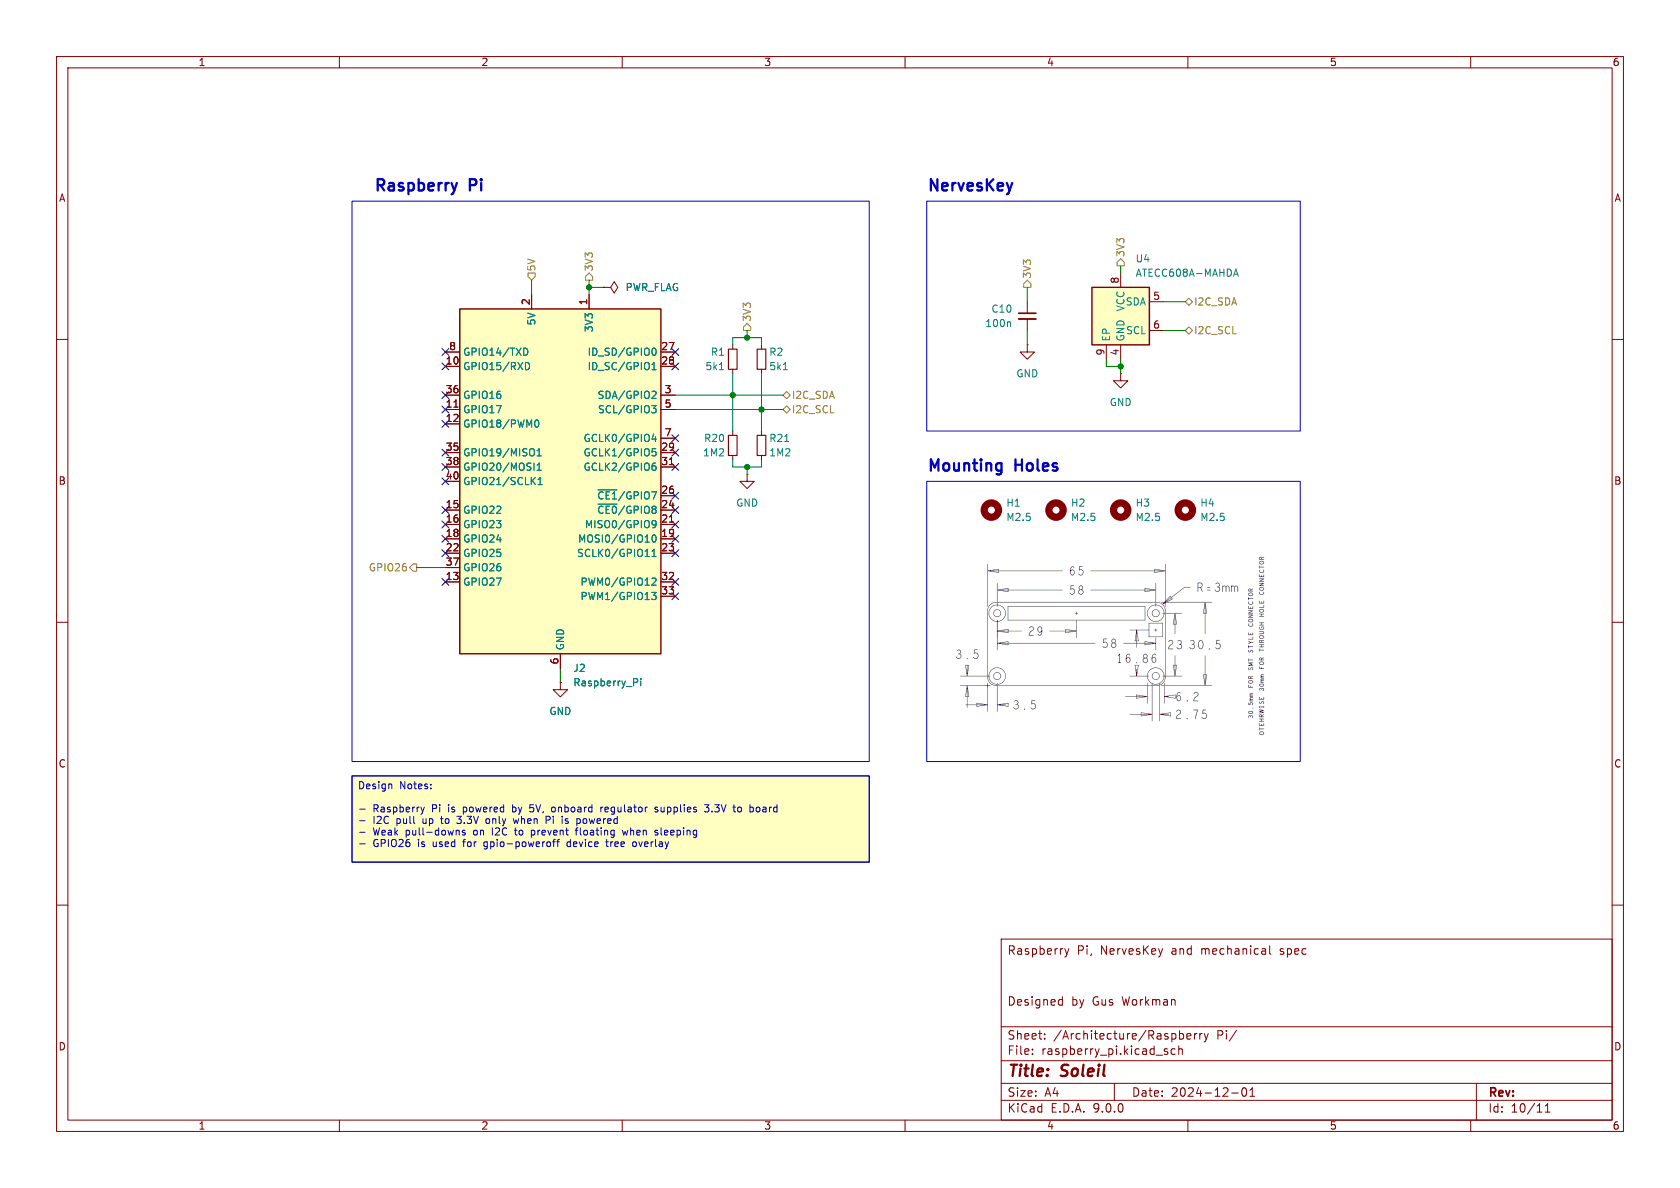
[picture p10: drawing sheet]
(kicad_sch
 (version 20250114)
 (generator "eeschema")
 (generator_version "9.0")
 (paper "A4")
 (title_block
  (title "${PROJECT_NAME}")
  (date "2024-12-01")
  (comment 1 "Designed by Gus Workman")
  (comment 4 "Raspberry Pi, NervesKey and mechanical spec"))
 (lib_symbols
  (symbol "Connector:Raspberry_Pi_2_3" (exclude_from_sim no) (in_bom yes) (on_board yes)
   (property "Reference" "J" (at -17.78 31.75 0) (effects (font (size 1.27 1.27)) (justify left bottom)))
   (property "Value" "Raspberry_Pi_2_3" (at 10.16 -31.75 0) (effects (font (size 1.27 1.27)) (justify left top)))
   (property "Footprint" "" (at 0 0 0) (effects (font (size 1.27 1.27)) (hide yes)))
   (property "Datasheet" "https://www.raspberrypi.org/documentation/hardware/raspberrypi/schematics/rpi_SCH_3bplus_1p0_reduced.pdf" (at 60.96 -44.45 0) (effects (font (size 1.27 1.27)) (hide yes)))
   (property "Description" "expansion header for Raspberry Pi 2 & 3" (at 0 0 0) (effects (font (size 1.27 1.27)) (hide yes)))
   (symbol "Raspberry_Pi_2_3_0_1"
    (rectangle (start -17.78 30.48) (end 17.78 -30.48) (stroke (width 0.254) (type default)) (fill (type background))))
   (symbol "Raspberry_Pi_2_3_1_1"
    (pin bidirectional line (at -20.32 22.86 0) (length 2.54) (name "GPIO14/TXD" (effects (font (size 1.27 1.27)))) (number "8" (effects (font (size 1.27 1.27)))))
    (pin bidirectional line (at -20.32 20.32 0) (length 2.54) (name "GPIO15/RXD" (effects (font (size 1.27 1.27)))) (number "10" (effects (font (size 1.27 1.27)))))
    (pin bidirectional line (at -20.32 15.24 0) (length 2.54) (name "GPIO16" (effects (font (size 1.27 1.27)))) (number "36" (effects (font (size 1.27 1.27)))))
    (pin bidirectional line (at -20.32 12.7 0) (length 2.54) (name "GPIO17" (effects (font (size 1.27 1.27)))) (number "11" (effects (font (size 1.27 1.27)))))
    (pin bidirectional line (at -20.32 10.16 0) (length 2.54) (name "GPIO18/PWM0" (effects (font (size 1.27 1.27)))) (number "12" (effects (font (size 1.27 1.27)))))
    (pin bidirectional line (at -20.32 5.08 0) (length 2.54) (name "GPIO19/MISO1" (effects (font (size 1.27 1.27)))) (number "35" (effects (font (size 1.27 1.27)))))
    (pin bidirectional line (at -20.32 2.54 0) (length 2.54) (name "GPIO20/MOSI1" (effects (font (size 1.27 1.27)))) (number "38" (effects (font (size 1.27 1.27)))))
    (pin bidirectional line (at -20.32 0 0) (length 2.54) (name "GPIO21/SCLK1" (effects (font (size 1.27 1.27)))) (number "40" (effects (font (size 1.27 1.27)))))
    (pin bidirectional line (at -20.32 -5.08 0) (length 2.54) (name "GPIO22" (effects (font (size 1.27 1.27)))) (number "15" (effects (font (size 1.27 1.27)))))
    (pin bidirectional line (at -20.32 -7.62 0) (length 2.54) (name "GPIO23" (effects (font (size 1.27 1.27)))) (number "16" (effects (font (size 1.27 1.27)))))
    (pin bidirectional line (at -20.32 -10.16 0) (length 2.54) (name "GPIO24" (effects (font (size 1.27 1.27)))) (number "18" (effects (font (size 1.27 1.27)))))
    (pin bidirectional line (at -20.32 -12.7 0) (length 2.54) (name "GPIO25" (effects (font (size 1.27 1.27)))) (number "22" (effects (font (size 1.27 1.27)))))
    (pin bidirectional line (at -20.32 -15.24 0) (length 2.54) (name "GPIO26" (effects (font (size 1.27 1.27)))) (number "37" (effects (font (size 1.27 1.27)))))
    (pin bidirectional line (at -20.32 -17.78 0) (length 2.54) (name "GPIO27" (effects (font (size 1.27 1.27)))) (number "13" (effects (font (size 1.27 1.27)))))
    (pin power_in line (at -5.08 33.02 270) (length 2.54) (name "5V" (effects (font (size 1.27 1.27)))) (number "2" (effects (font (size 1.27 1.27)))))
    (pin passive line (at -5.08 33.02 270) (length 2.54) (hide yes) (name "5V" (effects (font (size 1.27 1.27)))) (number "4" (effects (font (size 1.27 1.27)))))
    (pin passive line (at 0 -33.02 90) (length 2.54) (hide yes) (name "GND" (effects (font (size 1.27 1.27)))) (number "14" (effects (font (size 1.27 1.27)))))
    (pin passive line (at 0 -33.02 90) (length 2.54) (hide yes) (name "GND" (effects (font (size 1.27 1.27)))) (number "20" (effects (font (size 1.27 1.27)))))
    (pin passive line (at 0 -33.02 90) (length 2.54) (hide yes) (name "GND" (effects (font (size 1.27 1.27)))) (number "25" (effects (font (size 1.27 1.27)))))
    (pin passive line (at 0 -33.02 90) (length 2.54) (hide yes) (name "GND" (effects (font (size 1.27 1.27)))) (number "30" (effects (font (size 1.27 1.27)))))
    (pin passive line (at 0 -33.02 90) (length 2.54) (hide yes) (name "GND" (effects (font (size 1.27 1.27)))) (number "34" (effects (font (size 1.27 1.27)))))
    (pin passive line (at 0 -33.02 90) (length 2.54) (hide yes) (name "GND" (effects (font (size 1.27 1.27)))) (number "39" (effects (font (size 1.27 1.27)))))
    (pin power_in line (at 0 -33.02 90) (length 2.54) (name "GND" (effects (font (size 1.27 1.27)))) (number "6" (effects (font (size 1.27 1.27)))))
    (pin passive line (at 0 -33.02 90) (length 2.54) (hide yes) (name "GND" (effects (font (size 1.27 1.27)))) (number "9" (effects (font (size 1.27 1.27)))))
    (pin power_in line (at 5.08 33.02 270) (length 2.54) (name "3V3" (effects (font (size 1.27 1.27)))) (number "1" (effects (font (size 1.27 1.27)))))
    (pin passive line (at 5.08 33.02 270) (length 2.54) (hide yes) (name "3V3" (effects (font (size 1.27 1.27)))) (number "17" (effects (font (size 1.27 1.27)))))
    (pin bidirectional line (at 20.32 22.86 180) (length 2.54) (name "ID_SD/GPIO0" (effects (font (size 1.27 1.27)))) (number "27" (effects (font (size 1.27 1.27)))))
    (pin bidirectional line (at 20.32 20.32 180) (length 2.54) (name "ID_SC/GPIO1" (effects (font (size 1.27 1.27)))) (number "28" (effects (font (size 1.27 1.27)))))
    (pin bidirectional line (at 20.32 15.24 180) (length 2.54) (name "SDA/GPIO2" (effects (font (size 1.27 1.27)))) (number "3" (effects (font (size 1.27 1.27)))))
    (pin bidirectional line (at 20.32 12.7 180) (length 2.54) (name "SCL/GPIO3" (effects (font (size 1.27 1.27)))) (number "5" (effects (font (size 1.27 1.27)))))
    (pin bidirectional line (at 20.32 7.62 180) (length 2.54) (name "GCLK0/GPIO4" (effects (font (size 1.27 1.27)))) (number "7" (effects (font (size 1.27 1.27)))))
    (pin bidirectional line (at 20.32 5.08 180) (length 2.54) (name "GCLK1/GPIO5" (effects (font (size 1.27 1.27)))) (number "29" (effects (font (size 1.27 1.27)))))
    (pin bidirectional line (at 20.32 2.54 180) (length 2.54) (name "GCLK2/GPIO6" (effects (font (size 1.27 1.27)))) (number "31" (effects (font (size 1.27 1.27)))))
    (pin bidirectional line (at 20.32 -2.54 180) (length 2.54) (name "~{CE1}/GPIO7" (effects (font (size 1.27 1.27)))) (number "26" (effects (font (size 1.27 1.27)))))
    (pin bidirectional line (at 20.32 -5.08 180) (length 2.54) (name "~{CE0}/GPIO8" (effects (font (size 1.27 1.27)))) (number "24" (effects (font (size 1.27 1.27)))))
    (pin bidirectional line (at 20.32 -7.62 180) (length 2.54) (name "MISO0/GPIO9" (effects (font (size 1.27 1.27)))) (number "21" (effects (font (size 1.27 1.27)))))
    (pin bidirectional line (at 20.32 -10.16 180) (length 2.54) (name "MOSI0/GPIO10" (effects (font (size 1.27 1.27)))) (number "19" (effects (font (size 1.27 1.27)))))
    (pin bidirectional line (at 20.32 -12.7 180) (length 2.54) (name "SCLK0/GPIO11" (effects (font (size 1.27 1.27)))) (number "23" (effects (font (size 1.27 1.27)))))
    (pin bidirectional line (at 20.32 -17.78 180) (length 2.54) (name "PWM0/GPIO12" (effects (font (size 1.27 1.27)))) (number "32" (effects (font (size 1.27 1.27)))))
    (pin bidirectional line (at 20.32 -20.32 180) (length 2.54) (name "PWM1/GPIO13" (effects (font (size 1.27 1.27)))) (number "33" (effects (font (size 1.27 1.27))))))
   (embedded_fonts no))
  (symbol "Device:C_Small"
   (pin_numbers (hide yes))
   (pin_names
    (offset 0.254) (hide yes)) (exclude_from_sim no) (in_bom yes) (on_board yes)
   (property "Reference" "C" (at 0.254 1.778 0) (effects (font (size 1.27 1.27)) (justify left)))
   (property "Value" "C_Small" (at 0.254 -2.032 0) (effects (font (size 1.27 1.27)) (justify left)))
   (property "Footprint" "" (at 0 0 0) (effects (font (size 1.27 1.27)) (hide yes)))
   (property "Datasheet" "~" (at 0 0 0) (effects (font (size 1.27 1.27)) (hide yes)))
   (property "Description" "Unpolarized capacitor, small symbol" (at 0 0 0) (effects (font (size 1.27 1.27)) (hide yes)))
   (symbol "C_Small_0_1"
    (polyline (pts (xy -1.524 0.508) (xy 1.524 0.508)) (stroke (width 0.3048) (type default)) (fill (type none)))
    (polyline (pts (xy -1.524 -0.508) (xy 1.524 -0.508)) (stroke (width 0.3302) (type default)) (fill (type none))))
   (symbol "C_Small_1_1"
    (pin passive line (at 0 2.54 270) (length 2.032) (name "~" (effects (font (size 1.27 1.27)))) (number "1" (effects (font (size 1.27 1.27)))))
    (pin passive line (at 0 -2.54 90) (length 2.032) (name "~" (effects (font (size 1.27 1.27)))) (number "2" (effects (font (size 1.27 1.27))))))
   (embedded_fonts no))
  (symbol "Device:R_Small"
   (pin_numbers (hide yes))
   (pin_names
    (offset 0.254) (hide yes)) (exclude_from_sim no) (in_bom yes) (on_board yes)
   (property "Reference" "R" (at 0.762 0.508 0) (effects (font (size 1.27 1.27)) (justify left)))
   (property "Value" "R_Small" (at 0.762 -1.016 0) (effects (font (size 1.27 1.27)) (justify left)))
   (property "Footprint" "" (at 0 0 0) (effects (font (size 1.27 1.27)) (hide yes)))
   (property "Datasheet" "~" (at 0 0 0) (effects (font (size 1.27 1.27)) (hide yes)))
   (property "Description" "Resistor, small symbol" (at 0 0 0) (effects (font (size 1.27 1.27)) (hide yes)))
   (symbol "R_Small_0_1"
    (rectangle (start -0.762 1.778) (end 0.762 -1.778) (stroke (width 0.2032) (type default)) (fill (type none))))
   (symbol "R_Small_1_1"
    (pin passive line (at 0 2.54 270) (length 0.762) (name "~" (effects (font (size 1.27 1.27)))) (number "1" (effects (font (size 1.27 1.27)))))
    (pin passive line (at 0 -2.54 90) (length 0.762) (name "~" (effects (font (size 1.27 1.27)))) (number "2" (effects (font (size 1.27 1.27))))))
   (embedded_fonts no))
  (symbol "Mechanical:MountingHole"
   (pin_names
    (offset 1.016)) (exclude_from_sim yes) (in_bom no) (on_board yes)
   (property "Reference" "H" (at 0 5.08 0) (effects (font (size 1.27 1.27))))
   (property "Value" "MountingHole" (at 0 3.175 0) (effects (font (size 1.27 1.27))))
   (property "Footprint" "" (at 0 0 0) (effects (font (size 1.27 1.27)) (hide yes)))
   (property "Datasheet" "~" (at 0 0 0) (effects (font (size 1.27 1.27)) (hide yes)))
   (property "Description" "Mounting Hole without connection" (at 0 0 0) (effects (font (size 1.27 1.27)) (hide yes)))
   (symbol "MountingHole_0_1"
    (circle (center 0 0) (radius 1.27) (stroke (width 1.27) (type default)) (fill (type none))))
   (embedded_fonts no))
  (symbol "Security:ATECC608A-MAHDA" (exclude_from_sim no) (in_bom yes) (on_board yes)
   (property "Reference" "U" (at 3.81 6.35 0) (effects (font (size 1.27 1.27))))
   (property "Value" "ATECC608A-MAHDA" (at 10.16 -6.35 0) (effects (font (size 1.27 1.27))))
   (property "Footprint" "Package_DFN_QFN:DFN-8-1EP_3x2mm_P0.5mm_EP1.3x1.5mm" (at 0 0 0) (effects (font (size 1.27 1.27)) (hide yes)))
   (property "Datasheet" "http://ww1.microchip.com/downloads/en/DeviceDoc/ATECC608A-CryptoAuthentication-Device-Summary-Data-Sheet-DS40001977B.pdf" (at 3.81 6.35 0) (effects (font (size 1.27 1.27)) (hide yes)))
   (property "Description" "Cryptographic Co-Processor with Secure Hardware-based 16 Key Storage, ECDSA and ECDH support, I2C, UDFN-8" (at 0 0 0) (effects (font (size 1.27 1.27)) (hide yes)))
   (symbol "ATECC608A-MAHDA_0_1"
    (rectangle (start -5.08 5.08) (end 5.08 -5.08) (stroke (width 0.254) (type default)) (fill (type background))))
   (symbol "ATECC608A-MAHDA_1_1"
    (pin no_connect line (at -5.08 2.54 0) (length 2.54) (hide yes) (name "NC" (effects (font (size 1.27 1.27)))) (number "1" (effects (font (size 1.27 1.27)))))
    (pin no_connect line (at -5.08 0 0) (length 2.54) (hide yes) (name "NC" (effects (font (size 1.27 1.27)))) (number "2" (effects (font (size 1.27 1.27)))))
    (pin no_connect line (at -5.08 -2.54 0) (length 2.54) (hide yes) (name "NC" (effects (font (size 1.27 1.27)))) (number "3" (effects (font (size 1.27 1.27)))))
    (pin input line (at -2.54 -7.62 90) (length 2.54) (name "EP" (effects (font (size 1.27 1.27)))) (number "9" (effects (font (size 1.27 1.27)))))
    (pin power_in line (at 0 7.62 270) (length 2.54) (name "VCC" (effects (font (size 1.27 1.27)))) (number "8" (effects (font (size 1.27 1.27)))))
    (pin power_in line (at 0 -7.62 90) (length 2.54) (name "GND" (effects (font (size 1.27 1.27)))) (number "4" (effects (font (size 1.27 1.27)))))
    (pin no_connect line (at 5.08 0 180) (length 2.54) (hide yes) (name "NC" (effects (font (size 1.27 1.27)))) (number "7" (effects (font (size 1.27 1.27)))))
    (pin bidirectional line (at 7.62 2.54 180) (length 2.54) (name "SDA" (effects (font (size 1.27 1.27)))) (number "5" (effects (font (size 1.27 1.27)))))
    (pin input line (at 7.62 -2.54 180) (length 2.54) (name "SCL" (effects (font (size 1.27 1.27)))) (number "6" (effects (font (size 1.27 1.27))))))
   (embedded_fonts no))
  (symbol "power:GND"
   (power)
   (pin_numbers (hide yes))
   (pin_names
    (offset 0) (hide yes)) (exclude_from_sim no) (in_bom yes) (on_board yes)
   (property "Reference" "#PWR" (at 0 -6.35 0) (effects (font (size 1.27 1.27)) (hide yes)))
   (property "Value" "GND" (at 0 -3.81 0) (effects (font (size 1.27 1.27))))
   (property "Footprint" "" (at 0 0 0) (effects (font (size 1.27 1.27)) (hide yes)))
   (property "Datasheet" "" (at 0 0 0) (effects (font (size 1.27 1.27)) (hide yes)))
   (property "Description" "Power symbol creates a global label with name \"GND\" , ground" (at 0 0 0) (effects (font (size 1.27 1.27)) (hide yes)))
   (symbol "GND_0_1"
    (polyline (pts (xy 0 0) (xy 0 -1.27) (xy 1.27 -1.27) (xy 0 -2.54) (xy -1.27 -1.27) (xy 0 -1.27)) (stroke (width 0) (type default)) (fill (type none))))
   (symbol "GND_1_1"
    (pin power_in line (at 0 0 270) (length 0) (name "~" (effects (font (size 1.27 1.27)))) (number "1" (effects (font (size 1.27 1.27))))))
   (embedded_fonts no))
  (symbol "power:PWR_FLAG"
   (power)
   (pin_numbers (hide yes))
   (pin_names
    (offset 0) (hide yes)) (exclude_from_sim no) (in_bom yes) (on_board yes)
   (property "Reference" "#FLG" (at 0 1.905 0) (effects (font (size 1.27 1.27)) (hide yes)))
   (property "Value" "PWR_FLAG" (at 0 3.81 0) (effects (font (size 1.27 1.27))))
   (property "Footprint" "" (at 0 0 0) (effects (font (size 1.27 1.27)) (hide yes)))
   (property "Datasheet" "~" (at 0 0 0) (effects (font (size 1.27 1.27)) (hide yes)))
   (property "Description" "Special symbol for telling ERC where power comes from" (at 0 0 0) (effects (font (size 1.27 1.27)) (hide yes)))
   (symbol "PWR_FLAG_0_0"
    (pin power_out line (at 0 0 90) (length 0) (name "~" (effects (font (size 1.27 1.27)))) (number "1" (effects (font (size 1.27 1.27))))))
   (symbol "PWR_FLAG_0_1"
    (polyline (pts (xy 0 0) (xy 0 1.27) (xy -1.016 1.905) (xy 0 2.54) (xy 1.016 1.905) (xy 0 1.27)) (stroke (width 0) (type default)) (fill (type none))))
   (embedded_fonts no)))
 (rectangle
  (start 163.83 35.56)
  (end 229.87 76.2)
  (stroke (width 0) (type default))
  (fill (type none)))
 (rectangle
  (start 62.23 35.56)
  (end 153.67 134.62)
  (stroke (width 0) (type default))
  (fill (type none)))
 (rectangle
  (start 163.83 85.09)
  (end 229.87 134.62)
  (stroke (width 0) (type default))
  (fill (type none)))
 (text "NervesKey"
  (exclude_from_sim no)
  (at 163.83 33.02 0)
  (effects (font (size 2 2) (thickness 0.4)
    (bold yes)) (justify left)))
 (text "Mounting Holes"
  (exclude_from_sim no)
  (at 163.83 82.55 0)
  (effects (font (size 2 2) (thickness 0.4)
    (bold yes)) (justify left)))
 (text "Raspberry Pi"
  (exclude_from_sim no)
  (at 66.04 33.02 0)
  (effects (font (size 2 2) (thickness 0.4)
    (bold yes)) (justify left)))
 (text_box "Design Notes:\n\n- Raspberry Pi is powered by 5V, onboard regulator supplies 3.3V to board\n- I2C pull up to 3.3V only when Pi is powered\n- Weak pull-downs on I2C to prevent floating when sleeping\n- GPIO26 is used for gpio-poweroff device tree overlay"
  (exclude_from_sim no)
  (at 62.23 137.16 0)
  (size 91.44 15.24)
  (margins 0.9525 0.9525 0.9525 0.9525)
  (stroke (width 0) (type default))
  (fill (type color) (color 255 255 194 1))
  (effects (font (size 1.27 1.27)) (justify left top)))
 (junction
  (at 134.62 72.39)
  (diameter 0)
  (color 0 0 0 0))
 (junction
  (at 104.14 50.8)
  (diameter 0)
  (color 0 0 0 0))
 (junction
  (at 132.08 82.55)
  (diameter 0)
  (color 0 0 0 0))
 (junction
  (at 129.54 69.85)
  (diameter 0)
  (color 0 0 0 0))
 (junction
  (at 132.08 59.69)
  (diameter 0)
  (color 0 0 0 0))
 (junction
  (at 198.12 64.77)
  (diameter 0)
  (color 0 0 0 0))
 (no_connect
  (at 119.38 102.87))
 (no_connect
  (at 119.38 62.23))
 (no_connect
  (at 78.74 85.09))
 (no_connect
  (at 78.74 74.93))
 (no_connect
  (at 78.74 95.25))
 (no_connect
  (at 119.38 80.01))
 (no_connect
  (at 78.74 62.23))
 (no_connect
  (at 78.74 64.77))
 (no_connect
  (at 119.38 77.47))
 (no_connect
  (at 78.74 69.85))
 (no_connect
  (at 119.38 64.77))
 (no_connect
  (at 78.74 92.71))
 (no_connect
  (at 119.38 97.79))
 (no_connect
  (at 78.74 72.39))
 (no_connect
  (at 78.74 90.17))
 (no_connect
  (at 119.38 92.71))
 (no_connect
  (at 119.38 95.25))
 (no_connect
  (at 119.38 87.63))
 (no_connect
  (at 78.74 82.55))
 (no_connect
  (at 78.74 80.01))
 (no_connect
  (at 119.38 105.41))
 (no_connect
  (at 78.74 97.79))
 (no_connect
  (at 119.38 82.55))
 (no_connect
  (at 78.74 102.87))
 (no_connect
  (at 119.38 90.17))
 (wire
  (pts (xy 205.74 53.34) (xy 209.55 53.34))
  (stroke (width 0) (type default)))
 (wire
  (pts (xy 119.38 72.39) (xy 134.62 72.39))
  (stroke (width 0) (type default)))
 (wire
  (pts (xy 181.61 58.42) (xy 181.61 60.96))
  (stroke (width 0) (type default)))
 (wire
  (pts (xy 104.14 50.8) (xy 106.68 50.8))
  (stroke (width 0) (type default)))
 (wire
  (pts (xy 132.08 82.55) (xy 134.62 82.55))
  (stroke (width 0) (type default)))
 (wire
  (pts (xy 129.54 59.69) (xy 132.08 59.69))
  (stroke (width 0) (type default)))
 (wire
  (pts (xy 73.66 100.33) (xy 78.74 100.33))
  (stroke (width 0) (type default)))
 (wire
  (pts (xy 129.54 69.85) (xy 138.43 69.85))
  (stroke (width 0) (type default)))
 (wire
  (pts (xy 129.54 81.28) (xy 129.54 82.55))
  (stroke (width 0) (type default)))
 (wire
  (pts (xy 134.62 82.55) (xy 134.62 81.28))
  (stroke (width 0) (type default)))
 (wire
  (pts (xy 129.54 82.55) (xy 132.08 82.55))
  (stroke (width 0) (type default)))
 (wire
  (pts (xy 205.74 58.42) (xy 209.55 58.42))
  (stroke (width 0) (type default)))
 (wire
  (pts (xy 129.54 69.85) (xy 129.54 76.2))
  (stroke (width 0) (type default)))
 (wire
  (pts (xy 104.14 49.53) (xy 104.14 50.8))
  (stroke (width 0) (type default)))
 (wire
  (pts (xy 134.62 66.04) (xy 134.62 72.39))
  (stroke (width 0) (type default)))
 (wire
  (pts (xy 132.08 59.69) (xy 134.62 59.69))
  (stroke (width 0) (type default)))
 (wire
  (pts (xy 129.54 60.96) (xy 129.54 59.69))
  (stroke (width 0) (type default)))
 (wire
  (pts (xy 134.62 72.39) (xy 134.62 76.2))
  (stroke (width 0) (type default)))
 (wire
  (pts (xy 104.14 50.8) (xy 104.14 52.07))
  (stroke (width 0) (type default)))
 (wire
  (pts (xy 134.62 72.39) (xy 138.43 72.39))
  (stroke (width 0) (type default)))
 (wire
  (pts (xy 134.62 59.69) (xy 134.62 60.96))
  (stroke (width 0) (type default)))
 (wire
  (pts (xy 99.06 118.11) (xy 99.06 120.65))
  (stroke (width 0) (type default)))
 (wire
  (pts (xy 129.54 69.85) (xy 129.54 66.04))
  (stroke (width 0) (type default)))
 (wire
  (pts (xy 195.58 64.77) (xy 198.12 64.77))
  (stroke (width 0) (type default)))
 (wire
  (pts (xy 198.12 64.77) (xy 198.12 66.04))
  (stroke (width 0) (type default)))
 (wire
  (pts (xy 132.08 58.42) (xy 132.08 59.69))
  (stroke (width 0) (type default)))
 (wire
  (pts (xy 195.58 63.5) (xy 195.58 64.77))
  (stroke (width 0) (type default)))
 (wire
  (pts (xy 119.38 69.85) (xy 129.54 69.85))
  (stroke (width 0) (type default)))
 (wire
  (pts (xy 198.12 46.99) (xy 198.12 48.26))
  (stroke (width 0) (type default)))
 (wire
  (pts (xy 198.12 63.5) (xy 198.12 64.77))
  (stroke (width 0) (type default)))
 (wire
  (pts (xy 181.61 50.8) (xy 181.61 53.34))
  (stroke (width 0) (type default)))
 (wire
  (pts (xy 93.98 49.53) (xy 93.98 52.07))
  (stroke (width 0) (type default)))
 (wire
  (pts (xy 132.08 82.55) (xy 132.08 83.82))
  (stroke (width 0) (type default)))
 (image
  (at 196.85 114.3)
  (scale 0.643783)
  (data))
 (hierarchical_label "5V"
  (shape input)
  (at 93.98 49.53 90)
  (effects (font (size 1.27 1.27)) (justify left)))
 (hierarchical_label "I2C_SDA"
  (shape bidirectional)
  (at 209.55 53.34 0)
  (effects (font (size 1.27 1.27)) (justify left)))
 (hierarchical_label "3V3"
  (shape output)
  (at 181.61 50.8 90)
  (effects (font (size 1.27 1.27)) (justify left)))
 (hierarchical_label "I2C_SDA"
  (shape bidirectional)
  (at 138.43 69.85 0)
  (effects (font (size 1.27 1.27)) (justify left)))
 (hierarchical_label "I2C_SCL"
  (shape bidirectional)
  (at 138.43 72.39 0)
  (effects (font (size 1.27 1.27)) (justify left)))
 (hierarchical_label "I2C_SCL"
  (shape bidirectional)
  (at 209.55 58.42 0)
  (effects (font (size 1.27 1.27)) (justify left)))
 (hierarchical_label "3V3"
  (shape output)
  (at 198.12 46.99 90)
  (effects (font (size 1.27 1.27)) (justify left)))
 (hierarchical_label "3V3"
  (shape output)
  (at 132.08 58.42 90)
  (effects (font (size 1.27 1.27)) (justify left)))
 (hierarchical_label "GPIO26"
  (shape output)
  (at 73.66 100.33 180)
  (effects (font (size 1.27 1.27)) (justify right)))
 (hierarchical_label "3V3"
  (shape output)
  (at 104.14 49.53 90)
  (effects (font (size 1.27 1.27)) (justify left)))
 (symbol
  (lib_id "Mechanical:MountingHole")
  (at 209.55 90.17 0)
  (unit 1)
  (exclude_from_sim yes)
  (in_bom no)
  (on_board yes)
  (dnp no)
  (fields_autoplaced yes)
  (property "Reference" "H4" (at 212.09 88.8999 0) (effects (font (size 1.27 1.27)) (justify left)))
  (property "Value" "M2.5" (at 212.09 91.4399 0) (effects (font (size 1.27 1.27)) (justify left)))
  (property "Footprint" "MountingHole:MountingHole_2.7mm_M2.5_ISO14580" (at 209.55 90.17 0) (effects (font (size 1.27 1.27)) (hide yes)))
  (property "Datasheet" "~" (at 209.55 90.17 0) (effects (font (size 1.27 1.27)) (hide yes)))
  (property "Description" "Mounting Hole without connection" (at 209.55 90.17 0) (effects (font (size 1.27 1.27)) (hide yes)))
  (property "LCSC" "" (at 209.55 90.17 0) (effects (font (size 1.27 1.27)) (hide yes))))
 (symbol
  (lib_id "Device:C_Small")
  (at 181.61 55.88 0)
  (mirror y)
  (unit 1)
  (exclude_from_sim no)
  (in_bom yes)
  (on_board yes)
  (dnp no)
  (property "Reference" "C10" (at 179.07 54.6162 0) (effects (font (size 1.27 1.27)) (justify left)))
  (property "Value" "100n" (at 179.07 57.1562 0) (effects (font (size 1.27 1.27)) (justify left)))
  (property "Footprint" "Capacitor_SMD:C_0402_1005Metric" (at 181.61 55.88 0) (effects (font (size 1.27 1.27)) (hide yes)))
  (property "Datasheet" "~" (at 181.61 55.88 0) (effects (font (size 1.27 1.27)) (hide yes)))
  (property "Description" "generic 0603 capacitor, 10V, low ESR" (at 181.61 55.88 0) (effects (font (size 1.27 1.27)) (hide yes)))
  (property "LCSC" "C71629" (at 181.61 55.88 0) (effects (font (size 1.27 1.27)) (hide yes)))
  (property "DigiKey" "490-6328-1-ND" (at 181.61 55.88 0) (effects (font (size 1.27 1.27)) (hide yes)))
  (property "MPN" "GRM155R71C104KA88J" (at 181.61 55.88 0) (effects (font (size 1.27 1.27)) (hide yes)))
  (pin "2")
  (pin "1"))
 (symbol
  (lib_id "power:GND")
  (at 99.06 120.65 0)
  (unit 1)
  (exclude_from_sim no)
  (in_bom yes)
  (on_board yes)
  (dnp no)
  (fields_autoplaced yes)
  (property "Reference" "#PWR069" (at 99.06 127 0) (effects (font (size 1.27 1.27)) (hide yes)))
  (property "Value" "GND" (at 99.06 125.73 0) (effects (font (size 1.27 1.27))))
  (property "Footprint" "" (at 99.06 120.65 0) (effects (font (size 1.27 1.27)) (hide yes)))
  (property "Datasheet" "" (at 99.06 120.65 0) (effects (font (size 1.27 1.27)) (hide yes)))
  (property "Description" "Power symbol creates a global label with name \"GND\" , ground" (at 99.06 120.65 0) (effects (font (size 1.27 1.27)) (hide yes)))
  (pin "1"))
 (symbol
  (lib_id "Mechanical:MountingHole")
  (at 198.12 90.17 0)
  (unit 1)
  (exclude_from_sim yes)
  (in_bom no)
  (on_board yes)
  (dnp no)
  (fields_autoplaced yes)
  (property "Reference" "H3" (at 200.66 88.8999 0) (effects (font (size 1.27 1.27)) (justify left)))
  (property "Value" "M2.5" (at 200.66 91.4399 0) (effects (font (size 1.27 1.27)) (justify left)))
  (property "Footprint" "MountingHole:MountingHole_2.7mm_M2.5_ISO14580" (at 198.12 90.17 0) (effects (font (size 1.27 1.27)) (hide yes)))
  (property "Datasheet" "~" (at 198.12 90.17 0) (effects (font (size 1.27 1.27)) (hide yes)))
  (property "Description" "Mounting Hole without connection" (at 198.12 90.17 0) (effects (font (size 1.27 1.27)) (hide yes)))
  (property "LCSC" "" (at 198.12 90.17 0) (effects (font (size 1.27 1.27)) (hide yes))))
 (symbol
  (lib_id "Security:ATECC608A-MAHDA")
  (at 198.12 55.88 0)
  (unit 1)
  (exclude_from_sim no)
  (in_bom yes)
  (on_board yes)
  (dnp no)
  (property "Reference" "U4" (at 200.66 45.72 0) (effects (font (size 1.27 1.27)) (justify left)))
  (property "Value" "ATECC608A-MAHDA" (at 200.66 48.26 0) (effects (font (size 1.27 1.27)) (justify left)))
  (property "Footprint" "Package_DFN_QFN:DFN-8-1EP_3x2mm_P0.5mm_EP1.3x1.5mm" (at 198.12 55.88 0) (effects (font (size 1.27 1.27)) (hide yes)))
  (property "Datasheet" "http://ww1.microchip.com/downloads/en/DeviceDoc/ATECC608A-CryptoAuthentication-Device-Summary-Data-Sheet-DS40001977B.pdf" (at 201.93 49.53 0) (effects (font (size 1.27 1.27)) (hide yes)))
  (property "Description" "Cryptographic Co-Processor with Secure Hardware-based 16 Key Storage, ECDSA and ECDH support, I2C, UDFN-8" (at 198.12 55.88 0) (effects (font (size 1.27 1.27)) (hide yes)))
  (property "DigiKey" "ATECC608A-MAHDA-SCT-ND" (at 198.12 55.88 0) (effects (font (size 1.27 1.27)) (hide yes)))
  (property "LCSC" "C616908" (at 198.12 55.88 0) (effects (font (size 1.27 1.27)) (hide yes)))
  (property "MPN" "ATECC608A-MAHDA-S" (at 198.12 55.88 0) (effects (font (size 1.27 1.27)) (hide yes)))
  (pin "2")
  (pin "3")
  (pin "4")
  (pin "9")
  (pin "6")
  (pin "8")
  (pin "5")
  (pin "1")
  (pin "7"))
 (symbol
  (lib_id "Device:R_Small")
  (at 134.62 63.5 0)
  (mirror y)
  (unit 1)
  (exclude_from_sim no)
  (in_bom yes)
  (on_board yes)
  (dnp no)
  (property "Reference" "R2" (at 135.89 62.23 0) (effects (font (size 1.27 1.27)) (justify right)))
  (property "Value" "5k1" (at 135.89 64.77 0) (effects (font (size 1.27 1.27)) (justify right)))
  (property "Footprint" "Resistor_SMD:R_0402_1005Metric" (at 134.62 63.5 0) (effects (font (size 1.27 1.27)) (hide yes)))
  (property "Datasheet" "~" (at 134.62 63.5 0) (effects (font (size 1.27 1.27)) (hide yes)))
  (property "Description" "generic 0603 resistor, 1/10W, 1%" (at 134.62 63.5 0) (effects (font (size 1.27 1.27)) (hide yes)))
  (property "LCSC" "C105872" (at 134.62 63.5 0) (effects (font (size 1.27 1.27)) (hide yes)))
  (property "DigiKey" "311-5.10KLRCT-ND" (at 134.62 63.5 0) (effects (font (size 1.27 1.27)) (hide yes)))
  (property "MPN" "RC0402FR-075K1L" (at 134.62 63.5 0) (effects (font (size 1.27 1.27)) (hide yes)))
  (pin "2")
  (pin "1"))
 (symbol
  (lib_id "power:PWR_FLAG")
  (at 106.68 50.8 270)
  (unit 1)
  (exclude_from_sim no)
  (in_bom yes)
  (on_board yes)
  (dnp no)
  (fields_autoplaced yes)
  (property "Reference" "#FLG01" (at 108.585 50.8 0) (effects (font (size 1.27 1.27)) (hide yes)))
  (property "Value" "PWR_FLAG" (at 110.49 50.7999 90) (effects (font (size 1.27 1.27)) (justify left)))
  (property "Footprint" "" (at 106.68 50.8 0) (effects (font (size 1.27 1.27)) (hide yes)))
  (property "Datasheet" "~" (at 106.68 50.8 0) (effects (font (size 1.27 1.27)) (hide yes)))
  (property "Description" "Special symbol for telling ERC where power comes from" (at 106.68 50.8 0) (effects (font (size 1.27 1.27)) (hide yes)))
  (pin "1"))
 (symbol
  (lib_id "Device:R_Small")
  (at 129.54 78.74 0)
  (unit 1)
  (exclude_from_sim no)
  (in_bom yes)
  (on_board yes)
  (dnp no)
  (property "Reference" "R20" (at 128.27 77.47 0) (effects (font (size 1.27 1.27)) (justify right)))
  (property "Value" "1M2" (at 128.27 80.01 0) (effects (font (size 1.27 1.27)) (justify right)))
  (property "Footprint" "Resistor_SMD:R_0402_1005Metric" (at 129.54 78.74 0) (effects (font (size 1.27 1.27)) (hide yes)))
  (property "Datasheet" "~" (at 129.54 78.74 0) (effects (font (size 1.27 1.27)) (hide yes)))
  (property "Description" "generic 0603 resistor, 1/10W, 1%" (at 129.54 78.74 0) (effects (font (size 1.27 1.27)) (hide yes)))
  (property "LCSC" "C226867" (at 129.54 78.74 0) (effects (font (size 1.27 1.27)) (hide yes)))
  (property "DigiKey" "YAG5649CT-ND" (at 129.54 78.74 0) (effects (font (size 1.27 1.27)) (hide yes)))
  (property "MPN" "AC0402FR-071M2L" (at 129.54 78.74 0) (effects (font (size 1.27 1.27)) (hide yes)))
  (pin "2")
  (pin "1"))
 (symbol
  (lib_id "power:GND")
  (at 181.61 60.96 0)
  (unit 1)
  (exclude_from_sim no)
  (in_bom yes)
  (on_board yes)
  (dnp no)
  (fields_autoplaced yes)
  (property "Reference" "#PWR038" (at 181.61 67.31 0) (effects (font (size 1.27 1.27)) (hide yes)))
  (property "Value" "GND" (at 181.61 66.04 0) (effects (font (size 1.27 1.27))))
  (property "Footprint" "" (at 181.61 60.96 0) (effects (font (size 1.27 1.27)) (hide yes)))
  (property "Datasheet" "" (at 181.61 60.96 0) (effects (font (size 1.27 1.27)) (hide yes)))
  (property "Description" "Power symbol creates a global label with name \"GND\" , ground" (at 181.61 60.96 0) (effects (font (size 1.27 1.27)) (hide yes)))
  (pin "1"))
 (symbol
  (lib_id "Connector:Raspberry_Pi_2_3")
  (at 99.06 85.09 0)
  (unit 1)
  (exclude_from_sim no)
  (in_bom yes)
  (on_board yes)
  (dnp no)
  (fields_autoplaced yes)
  (property "Reference" "J2" (at 101.2541 118.11 0) (effects (font (size 1.27 1.27)) (justify left)))
  (property "Value" "Raspberry_Pi" (at 101.2541 120.65 0) (effects (font (size 1.27 1.27)) (justify left)))
  (property "Footprint" "gworkman_connector:RaspberryPi_low_profile_HAT_connector" (at 99.06 85.09 0) (effects (font (size 1.27 1.27)) (hide yes)))
  (property "Datasheet" "https://www.raspberrypi.org/documentation/hardware/raspberrypi/schematics/rpi_SCH_3bplus_1p0_reduced.pdf" (at 160.02 129.54 0) (effects (font (size 1.27 1.27)) (hide yes)))
  (property "Description" "raspberry pi connector" (at 99.06 85.09 0) (effects (font (size 1.27 1.27)) (hide yes)))
  (property "LCSC" "C2685112" (at 99.06 85.09 0) (effects (font (size 1.27 1.27)) (hide yes)))
  (property "MPN" "FH-00339" (at 99.06 85.09 0) (effects (font (size 1.27 1.27)) (hide yes)))
  (property "DigiKey" "" (at 99.06 85.09 0) (effects (font (size 1.27 1.27)) (hide yes)))
  (property "Alternative" "HLE-120-02-F-DV-BE-A" (at 99.06 85.09 0) (effects (font (size 1.27 1.27)) (hide yes)))
  (pin "16")
  (pin "17")
  (pin "12")
  (pin "11")
  (pin "14")
  (pin "15")
  (pin "10")
  (pin "18")
  (pin "19")
  (pin "13")
  (pin "22")
  (pin "23")
  (pin "24")
  (pin "2")
  (pin "20")
  (pin "21")
  (pin "25")
  (pin "26")
  (pin "27")
  (pin "28")
  (pin "29")
  (pin "3")
  (pin "30")
  (pin "31")
  (pin "32")
  (pin "33")
  (pin "34")
  (pin "35")
  (pin "36")
  (pin "37")
  (pin "38")
  (pin "39")
  (pin "4")
  (pin "40")
  (pin "5")
  (pin "6")
  (pin "7")
  (pin "8")
  (pin "9")
  (pin "1"))
 (symbol
  (lib_id "Device:R_Small")
  (at 134.62 78.74 0)
  (mirror y)
  (unit 1)
  (exclude_from_sim no)
  (in_bom yes)
  (on_board yes)
  (dnp no)
  (property "Reference" "R21" (at 135.89 77.47 0) (effects (font (size 1.27 1.27)) (justify right)))
  (property "Value" "1M2" (at 135.89 80.01 0) (effects (font (size 1.27 1.27)) (justify right)))
  (property "Footprint" "Resistor_SMD:R_0402_1005Metric" (at 134.62 78.74 0) (effects (font (size 1.27 1.27)) (hide yes)))
  (property "Datasheet" "~" (at 134.62 78.74 0) (effects (font (size 1.27 1.27)) (hide yes)))
  (property "Description" "generic 0603 resistor, 1/10W, 1%" (at 134.62 78.74 0) (effects (font (size 1.27 1.27)) (hide yes)))
  (property "LCSC" "C226867" (at 134.62 78.74 0) (effects (font (size 1.27 1.27)) (hide yes)))
  (property "DigiKey" "YAG5649CT-ND" (at 134.62 78.74 0) (effects (font (size 1.27 1.27)) (hide yes)))
  (property "MPN" "AC0402FR-071M2L" (at 134.62 78.74 0) (effects (font (size 1.27 1.27)) (hide yes)))
  (pin "2")
  (pin "1"))
 (symbol
  (lib_id "Mechanical:MountingHole")
  (at 186.69 90.17 0)
  (unit 1)
  (exclude_from_sim yes)
  (in_bom no)
  (on_board yes)
  (dnp no)
  (fields_autoplaced yes)
  (property "Reference" "H2" (at 189.23 88.8999 0) (effects (font (size 1.27 1.27)) (justify left)))
  (property "Value" "M2.5" (at 189.23 91.4399 0) (effects (font (size 1.27 1.27)) (justify left)))
  (property "Footprint" "MountingHole:MountingHole_2.7mm_M2.5_ISO14580" (at 186.69 90.17 0) (effects (font (size 1.27 1.27)) (hide yes)))
  (property "Datasheet" "~" (at 186.69 90.17 0) (effects (font (size 1.27 1.27)) (hide yes)))
  (property "Description" "Mounting Hole without connection" (at 186.69 90.17 0) (effects (font (size 1.27 1.27)) (hide yes)))
  (property "LCSC" "" (at 186.69 90.17 0) (effects (font (size 1.27 1.27)) (hide yes))))
 (symbol
  (lib_id "power:GND")
  (at 198.12 66.04 0)
  (unit 1)
  (exclude_from_sim no)
  (in_bom yes)
  (on_board yes)
  (dnp no)
  (fields_autoplaced yes)
  (property "Reference" "#PWR040" (at 198.12 72.39 0) (effects (font (size 1.27 1.27)) (hide yes)))
  (property "Value" "GND" (at 198.12 71.12 0) (effects (font (size 1.27 1.27))))
  (property "Footprint" "" (at 198.12 66.04 0) (effects (font (size 1.27 1.27)) (hide yes)))
  (property "Datasheet" "" (at 198.12 66.04 0) (effects (font (size 1.27 1.27)) (hide yes)))
  (property "Description" "Power symbol creates a global label with name \"GND\" , ground" (at 198.12 66.04 0) (effects (font (size 1.27 1.27)) (hide yes)))
  (pin "1"))
 (symbol
  (lib_id "Device:R_Small")
  (at 129.54 63.5 0)
  (unit 1)
  (exclude_from_sim no)
  (in_bom yes)
  (on_board yes)
  (dnp no)
  (property "Reference" "R1" (at 128.27 62.23 0) (effects (font (size 1.27 1.27)) (justify right)))
  (property "Value" "5k1" (at 128.27 64.77 0) (effects (font (size 1.27 1.27)) (justify right)))
  (property "Footprint" "Resistor_SMD:R_0402_1005Metric" (at 129.54 63.5 0) (effects (font (size 1.27 1.27)) (hide yes)))
  (property "Datasheet" "~" (at 129.54 63.5 0) (effects (font (size 1.27 1.27)) (hide yes)))
  (property "Description" "generic 0603 resistor, 1/10W, 1%" (at 129.54 63.5 0) (effects (font (size 1.27 1.27)) (hide yes)))
  (property "LCSC" "C105872" (at 129.54 63.5 0) (effects (font (size 1.27 1.27)) (hide yes)))
  (property "DigiKey" "311-5.10KLRCT-ND" (at 129.54 63.5 0) (effects (font (size 1.27 1.27)) (hide yes)))
  (property "MPN" "RC0402FR-075K1L" (at 129.54 63.5 0) (effects (font (size 1.27 1.27)) (hide yes)))
  (pin "2")
  (pin "1"))
 (symbol
  (lib_id "power:GND")
  (at 132.08 83.82 0)
  (unit 1)
  (exclude_from_sim no)
  (in_bom yes)
  (on_board yes)
  (dnp no)
  (fields_autoplaced yes)
  (property "Reference" "#PWR026" (at 132.08 90.17 0) (effects (font (size 1.27 1.27)) (hide yes)))
  (property "Value" "GND" (at 132.08 88.9 0) (effects (font (size 1.27 1.27))))
  (property "Footprint" "" (at 132.08 83.82 0) (effects (font (size 1.27 1.27)) (hide yes)))
  (property "Datasheet" "" (at 132.08 83.82 0) (effects (font (size 1.27 1.27)) (hide yes)))
  (property "Description" "Power symbol creates a global label with name \"GND\" , ground" (at 132.08 83.82 0) (effects (font (size 1.27 1.27)) (hide yes)))
  (pin "1"))
 (symbol
  (lib_id "Mechanical:MountingHole")
  (at 175.26 90.17 0)
  (unit 1)
  (exclude_from_sim yes)
  (in_bom no)
  (on_board yes)
  (dnp no)
  (fields_autoplaced yes)
  (property "Reference" "H1" (at 177.8 88.8999 0) (effects (font (size 1.27 1.27)) (justify left)))
  (property "Value" "M2.5" (at 177.8 91.4399 0) (effects (font (size 1.27 1.27)) (justify left)))
  (property "Footprint" "MountingHole:MountingHole_2.7mm_M2.5_ISO14580" (at 175.26 90.17 0) (effects (font (size 1.27 1.27)) (hide yes)))
  (property "Datasheet" "~" (at 175.26 90.17 0) (effects (font (size 1.27 1.27)) (hide yes)))
  (property "Description" "Mounting Hole without connection" (at 175.26 90.17 0) (effects (font (size 1.27 1.27)) (hide yes)))
  (property "LCSC" "" (at 175.26 90.17 0) (effects (font (size 1.27 1.27)) (hide yes)))))
